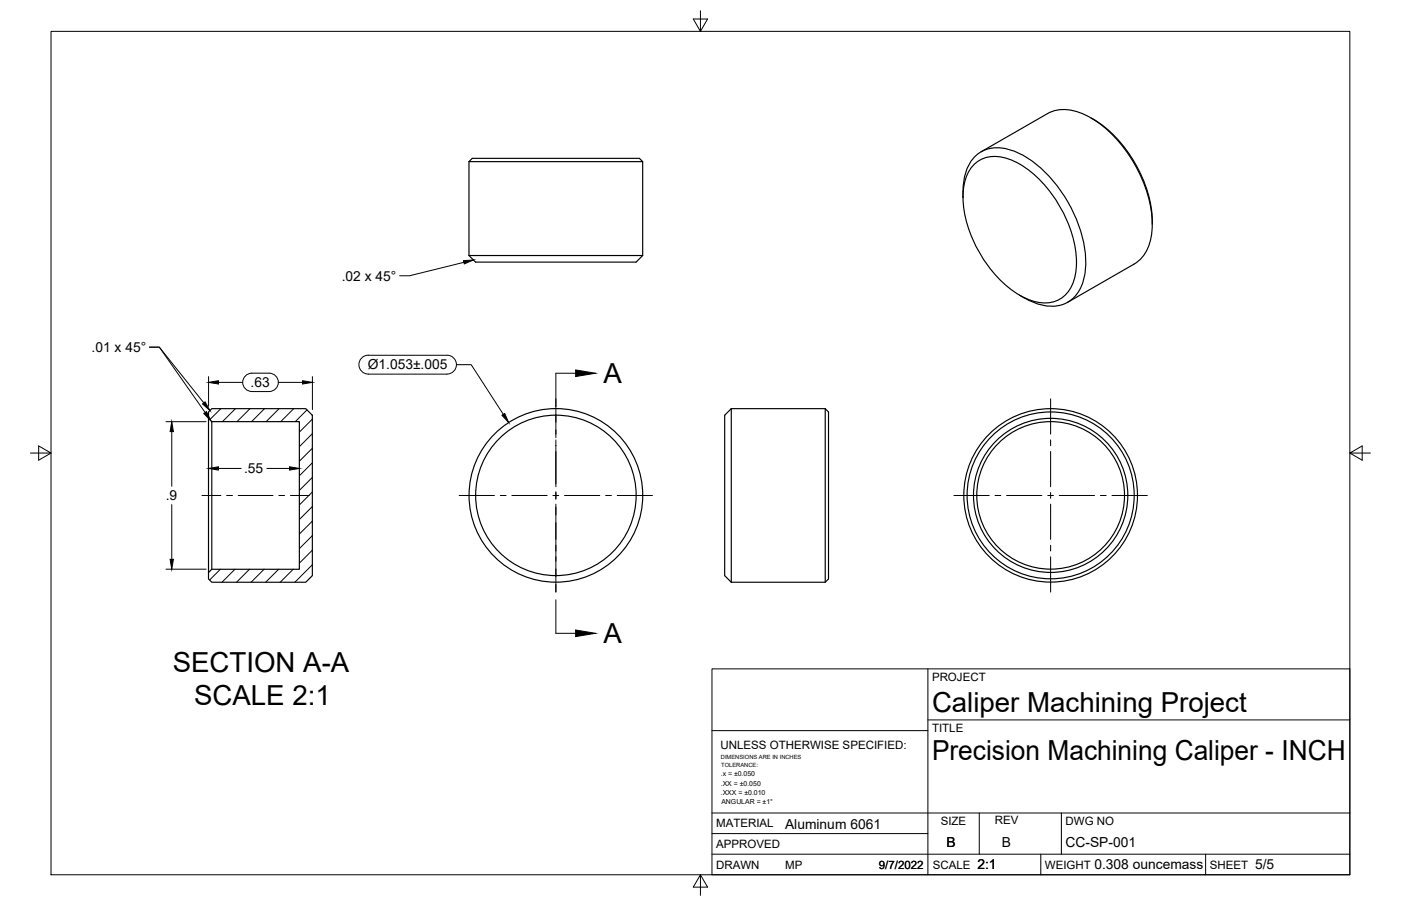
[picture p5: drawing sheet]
<svg xmlns="http://www.w3.org/2000/svg" width="432mm" height="279mm" viewBox="0 0 432 279" stroke-linecap="round" stroke-linejoin="round" font-family="sans-serif">
<!-- layer: Visible -->
<g fill="none" stroke="#000" stroke-width=".36">
<path d="M336.3 36.4l.7 .4M337 36.8a39.9 39.9 0 0 1 18.1 32.3M144.5 49.8h53.6M144.5 49.8l1.1-1h51.5l1 1v29M144.5 49.8v29M300.4 50.6a10 10 0 0 1 10.6-1.5 33.7 33.7 0 0 1 17.1 17.2 31 31 0 0 1 3.4 18.3 9.5 9.5 0 0 1-10.8 8.7 25.1 25.1 0 0 1-14.8-9.6 37.1 37.1 0 0 1-9-24.8 12.6 12.6 0 0 1 3.5-8.3zM302.4 46.8l20.5-11.8a12.2 12.2 0 0 1 11.1 .2 39.3 39.3 0 0 1 18.6 21.4 29.3 29.3 0 0 1 1.8 18.2 10.8 10.8 0 0 1-4.8 6.6l-20.5 11.8M144.5 78.8l2.1 2h49.4l2.1-2M144.5 78.8h53.6M296.8 60.8a16.8 16.8 0 0 1 3.6-12.5 10.9 10.9 0 0 1 12.2-1.7 37.1 37.1 0 0 1 18.4 19.2 31.8 31.8 0 0 1 3.1 20.1 10.2 10.2 0 0 1-14 7.9l-2.9-1.1-3-1.7M64.3 129v47.6M65.3 126h28.9l2.1 2.1v49.4l-2.1 2.1h-28.9l-1-1.1v-1.9l1-1h27v-45.6h-27l-1-1v-2z"/>
<path d="M65.3 130v45.6M225.4 126l-2 2.1v49.4l2 2.1M225.4 126v53.6M225.4 126h28.9M254.3 126v53.6M254.3 126l1.1 1v51.5l-1.1 1.1h-28.9"/>
<circle cx="171.3" cy="152.8" r="26.8"/>
<circle cx="171.3" cy="152.8" r="24.7"/>
<circle cx="323.8" cy="152.8" r="22.8"/>
<circle cx="323.8" cy="152.8" r="25.7"/>
<circle cx="323.8" cy="152.8" r="26.8"/>
<circle cx="323.8" cy="152.8" r="23.8"/>
</g>
<!-- layer: Border -->
<path d="M15.7 9.7h400.3v260.1h-400.3zM215.9 3.3v6.4l-2.2-3.8h4.4l-2.2 3.8M9.4 139.7h6.3l-3.8-2.2v4.4l3.8-2.2M416 139.7l3.8 2.2v-4.4l-3.8 2.2h6.4M215.9 269.8l2.2 3.8h-4.4l2.2-3.8v6.3" fill="none" stroke="#000" stroke-width=".31"/>
<!-- layer: Titleblock -->
<path d="M219.4 206.3h196.6v63.5h-196.6zM286 206.3v63.5M219.4 225.3h66.6M286 222h130M219.4 257.1h66.6M219.4 250.7h196.6M301.8 250.7v12.7M327.1 250.7v12.7M219.4 263.4h196.6M320.8 263.4v6.4M371.6 263.4v6.4" fill="none" stroke="#000" stroke-width=".31"/>
<!-- layer: Hatching -->
<g fill="none" stroke="#000" stroke-width=".31">
<path d="M68.1 126l-3.4 3.4M72.5 126l-4 4M77 126l-4 4M81.5 126l-4 4M86 126l-4 4M90.5 126l-4 4M94.6 126.4l-3.6 3.6M96.3 129.2l-4 4M96.3 133.7l-4 4M96.3 138.2l-4 4M96.3 142.7l-4 4M96.3 147.2l-4 4"/>
<path d="M96.3 151.7l-4 4M96.3 156.2l-4 4M67.9 175.5l-3.3 3.4M72.4 175.5l-4 4M76.9 175.5l-4 4M81.4 175.5l-4 4M85.9 175.5l-4 4M90.4 175.5l-4 4M96.3 160.7l-4 4M96.3 165.2l-4 4M96.3 169.7l-4 4M96.3 174.1l-5.4 5.4"/>
</g>
<!-- layer: Section Lines -->
<path d="M177.4 115.1h-6.1v10.3M171.3 127.8v2.4M171.3 132.6v2.4M171.3 137.4v11.8M171.3 151.6v2.4M171.3 156.4v2.4M171.3 161.2v11.9M171.3 175.5v2.3M171.3 180.2v2.4M171.3 185v10.3h6.1" fill="none" stroke="#000" stroke-width=".31"/>
<path d="M177.4 114.1l6.1 1-6.1 1zM177.4 194.3l6.1 1-6.1 1z" fill="#000" stroke="#000" stroke-width=".31"/>
<!-- layer: Smart Centers -->
<g fill="none" stroke="#000" stroke-width=".31">
<path d="M171.3 123v10.9M171.3 135.7v1.8M171.3 139.2v10.9M323.8 123v10.9M323.8 135.7v1.8M323.8 139.2v10.9M62.3 152.8h5.8M69.8 152.8h1.8M73.4 152.8h10.7M85.9 152.8h1.8M89.5 152.8h5.8M141.5 152.8h10.9"/>
<path d="M154.2 152.8h1.8M157.8 152.8h10.8M170.4 152.8h1.8M171.3 151.9v1.8M171.3 155.5v10.8M174 152.8h10.9M186.7 152.8h1.7M190.2 152.8h10.9M294 152.8h10.9M306.7 152.8h1.8M310.2 152.8h10.9M322.9 152.8h1.8"/>
<path d="M323.8 151.9v1.8M323.8 155.5v10.8M326.5 152.8h10.9M339.2 152.8h1.7M342.7 152.8h10.9M171.3 168.1v1.8M171.3 171.7v10.9M323.8 168.1v1.8M323.8 171.7v10.9"/>
</g>
<!-- layer: FD_Dimensions -->
<g fill="none" stroke="#000" stroke-width=".31">
<path d="M64.3 116.1v9.2M67.3 117.9h7.5M75.9 115.7l1.7-.6h5.4a2.83 2.83 0 0 1 2.8 2.8 2.83 2.83 0 0 1-2.8 2.8h-5.4a2.83 2.83 0 0 1-2.6-1.9 2.83 2.83 0 0 1 .9-3.1zM85.8 117.9h7.4M96.3 116.1v10.2M111.7 110.2l1.2-.6h.6l24.3-.1a2.91 2.91 0 0 1 2.9 2.9 2.91 2.91 0 0 1-2.9 3h-24.3a2.91 2.91 0 0 1-2.7-2 2.91 2.91 0 0 1 .9-3.2zM140.7 112.5h4.5l9.9 15.3M51.2 130h12.3M52.9 133.1v16.9M52.9 155.6v16.9M67.3 144.5h7M82.2 144.5h7"/>
<path d="M51.2 175.5h12.3"/>
</g>
<path d="M64.3 117.9l3-.5v1zM93.2 117.4l3.1 .5-3.1 .5zM52.9 130l.5 3.1h-1zM154.7 128.1l.9-.6 1.2 2.8zM64.3 144.5l3-.5v1zM89.2 144l3.1 .5-3.1 .5zM52.4 172.5h1l-.5 3z" fill="#000" stroke="#000" stroke-width=".31"/>
<!-- layer: Leaders -->
<path d="M142.9 80.4l3-.2-2.8 1.2zM62.4 124.6l.8-.7 1.5 2.7zM62.8 127.5l.8-.6 1.4 2.8z" fill="#000" stroke="#000" stroke-width=".31"/>
<path d="M143 80.9l-16.8 4.1h-3M62.8 124.2l-13.7-17.1h-3h3l14.1 20.1" fill="none" stroke="#000" stroke-width=".31"/>
<g font-size="8.5">
<text x="186.1" y="118.2">A</text>
<text x="186.1" y="198.4">A</text>
<text x="53.3" y="207.3">SECTION A-A</text>
<text x="59.8" y="217.6">SCALE 2:1</text>
<text x="287.3" y="219.5">Caliper Machining Project</text>
<text x="287.3" y="234.5">Precision Machining Caliper - INCH</text>
</g>
<g font-size="4.3">
<text x="105.3" y="86.6">.02 x 45°</text>
<text x="28.2" y="108.6">.01 x 45°</text>
<text x="113.3" y="113.9">Ø1.053±.005</text>
<text x="77.2" y="119.4">.63</text>
<text x="75.2" y="146">.55</text>
<text x="51.1" y="154.3">.9</text>
<text x="242" y="255.7">Aluminum 6061</text>
<text x="291.8" y="261.2">B</text>
<text x="308.7" y="261.3">B</text>
<text x="328.4" y="261.2">CC-SP-001</text>
<text x="301.2" y="268.1">2:1</text>
<text x="337.3" y="268.1">0.308 ouncemass</text>
<text x="386.8" y="268.1">5/5</text>
</g>
<g font-size="3.5">
<text x="287.3" y="210.1">PROJECT</text>
<text x="287.3" y="225.8">TITLE</text>
<text x="222.1" y="231">UNLESS OTHERWISE SPECIFIED:</text>
<text x="220.7" y="255.2">MATERIAL</text>
<text x="289.9" y="254.3">SIZE</text>
<text x="306.6" y="254">REV</text>
<text x="328.4" y="254.5">DWG NO</text>
<text x="220.7" y="261.5">APPROVED</text>
<text x="220.7" y="267.9">DRAWN</text>
<text x="242" y="267.9">MP</text>
<text x="270.9" y="267.9">9/7/2022</text>
<text x="287.5" y="267.9">SCALE</text>
<text x="322.1" y="267.9">WEIGHT</text>
<text x="372.9" y="267.9">SHEET</text>
</g>
<g font-size="2.1">
<text x="222.1" y="239.4">.x = ±0.050</text>
<text x="222.1" y="242.3">.XX = ±0.050</text>
<text x="222.1" y="245.2">.XXX = ±0.010</text>
<text x="222.3" y="248.1">ANGULAR = ±1°</text>
</g>
<g font-size="1.8">
<text x="222.2" y="234">DIMENSIONS ARE IN INCHES</text>
<text x="222.3" y="236.6">TOLERANCE:</text>
</g>
</svg>
